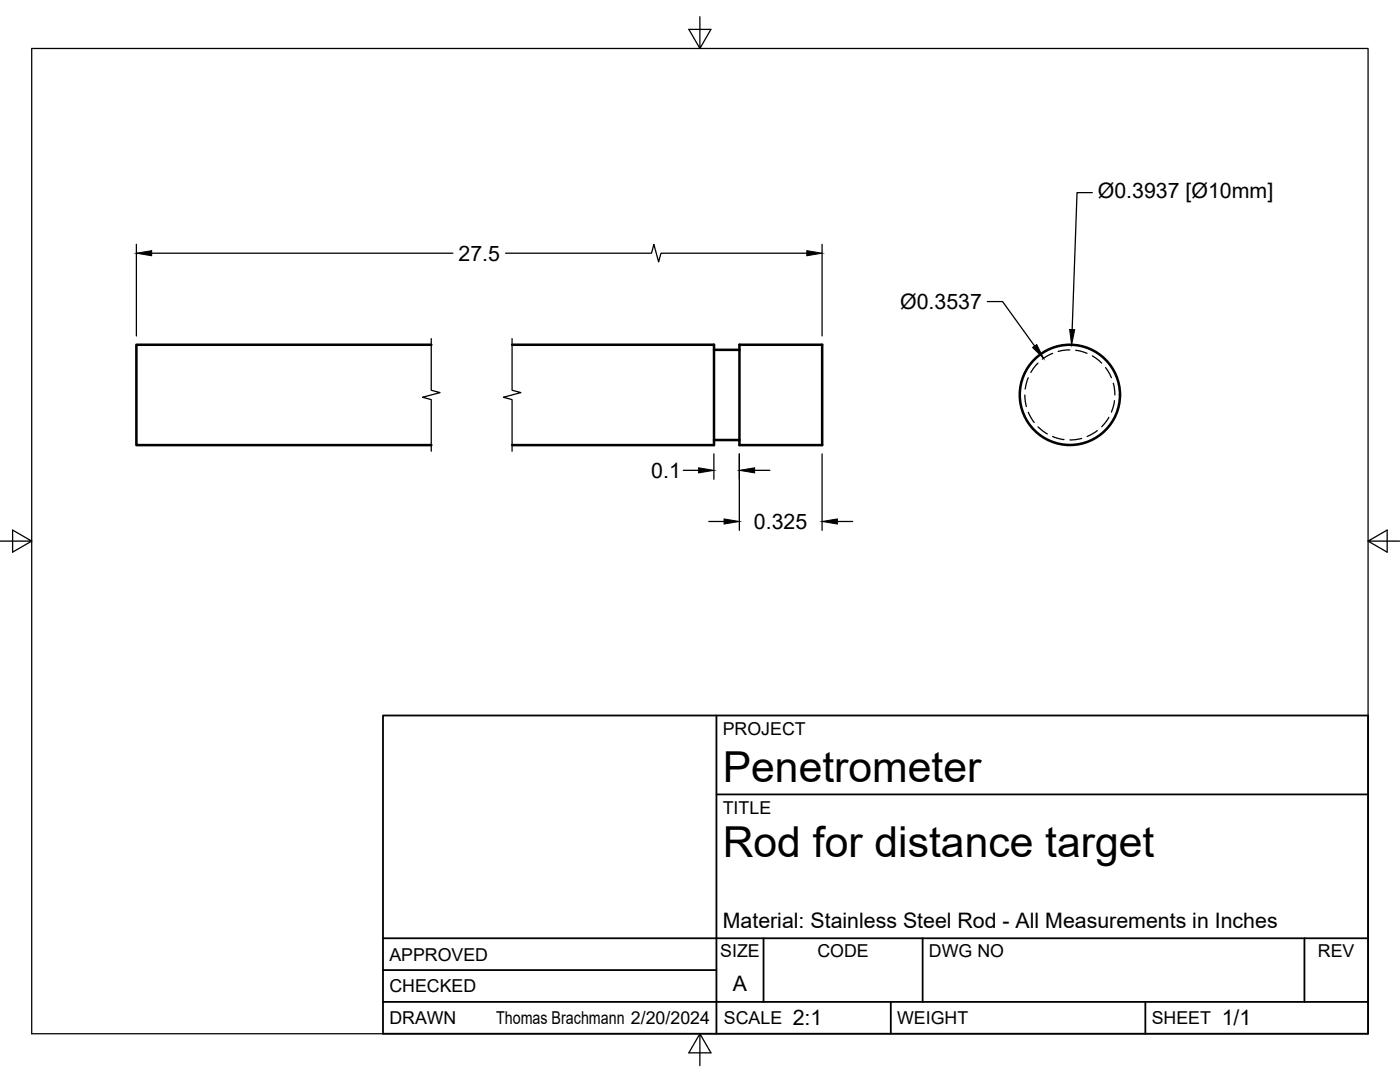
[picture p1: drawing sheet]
<svg xmlns="http://www.w3.org/2000/svg" width="279mm" height="216mm" viewBox="0 0 279 216" stroke-linecap="round" stroke-linejoin="round" font-family="sans-serif">
<!-- layer: Visible -->
<g fill="none" stroke="#000" stroke-width=".51">
<path d="M86.1 68.8h-58.9v20h58.9M102.2 68.8h40.3v20h-40.3M142.5 69.8h5.1M147.6 68.8h16.5v20h-16.5zM142.5 87.8h5.1"/>
<circle cx="213.5" cy="78.8" r="10"/>
</g>
<!-- layer: Hidden -->
<g fill="none" stroke="#000" stroke-width=".25">
<path d="M204.5 78.8l.3 2.3M205.2 75.4l-.6 2.2M207.2 72.5l-1.5 1.8M210.1 70.5l-2.1 1.2M213.5 69.8l-2.3 .3M214.7 69.9l2.2 .6M218 71l1.9 1.5M220.6 73.3l1.2 2.1M222.2 76.5l.3 2.3M222.4 79.9l-.6 2.3M205.2 82.3l1.2 2M207.2 85.2l1.8 1.4"/>
<path d="M210.1 87.1l2.2 .6M215.9 87.5l-2.4 .3M219 85.9l-2 1.2M221.3 83.3l-1.4 1.9"/>
</g>
<!-- layer: Border -->
<path d="M6.3 9.7h266.7v196.6h-266.7zM139.7 3.3v6.4l2.2-3.8h-4.4l2.2 3.8M0 108h6.3l-3.8-2.2v4.4l3.8-2.2M273 108l3.8 2.2v-4.4l-3.8 2.2h6.4M139.7 206.3l-2.2 3.8h4.4l-2.2-3.8v6.3" fill="none" stroke="#000" stroke-width=".25"/>
<!-- layer: Titleblock -->
<path d="M76.4 142.8h196.6v63.5h-196.6zM143 158.5h130M143 142.8v63.5M76.4 199.9h196.6M76.4 193.6h66.6M76.4 187.2h196.6M152.4 187.2v12.7M177.8 199.9v6.4M184.1 187.2v12.7M228.6 199.9v6.4M260.3 187.2v12.7" fill="none" stroke="#000" stroke-width=".36"/>
<!-- layer: Break Lines -->
<path d="M86.1 67.6v10.3l1.7 .4-3.5 1 1.8 .4v10.3M102.2 67.6v10.3l1.7 .4-3.4 1 1.7 .4v10.3" fill="none" stroke="#000" stroke-width=".25"/>
<!-- layer: FD_Dimensions -->
<g fill="none" stroke="#000" stroke-width=".25">
<path d="M218 38.4h-3.1l-.9 27.4M27.2 48.7v18.3M30.3 50.5h60.1M100.9 50.5h29.1l.5-1.7 .9 3.5 .5-1.8h29.1M164.1 48.7v18.3M197 60.2h3.1l6.4 8.8M136.4 93.9h3M142.5 90.6v5M147.6 90.6v15.2M150.6 93.9h3M164.1 90.6v15.2M141.5 104.1h3"/>
<path d="M167.1 104.1h3.1"/>
</g>
<path d="M27.2 50.5l3.1-.5v1zM161 50l3.1 .5-3.1 .5zM206.1 69.3l.8-.6 1.4 2.8zM213.5 65.7l1 .1-.6 3zM139.4 93.3l3.1 .6-3.1 .5zM147.6 93.9l3-.6v1.1zM144.5 103.5l3.1 .6-3.1 .5zM164.1 104.1l3-.6v1.1z" fill="#000" stroke="#000" stroke-width=".2"/>
<g font-size="8.5">
<text x="144.3" y="156">Penetrometer</text>
<text x="144.3" y="171">Rod for distance target</text>
</g>
<g font-size="4.3">
<text x="219.1" y="39.5">Ø0.3937 [Ø10mm]</text>
<text x="91.5" y="52">27.5</text>
<text x="179.6" y="61.6">Ø0.3537</text>
<text x="130" y="95.4">0.1</text>
<text x="150.5" y="105.6">0.325</text>
<text x="144.3" y="185.2">Material: Stainless Steel Rod - All Measurements in Inches</text>
<text x="146.3" y="197.7">A</text>
<text x="158.2" y="204.6">2:1</text>
<text x="243.8" y="204.6">1/1</text>
</g>
<g font-size="3.5">
<text x="144.3" y="146.6">PROJECT</text>
<text x="144.3" y="162.3">TITLE</text>
<text x="77.7" y="191.7">APPROVED</text>
<text x="143.7" y="191">SIZE</text>
<text x="163.1" y="191">CODE</text>
<text x="185.4" y="191">DWG NO</text>
<text x="263" y="191">REV</text>
<text x="77.7" y="198">CHECKED</text>
<text x="77.7" y="204.4">DRAWN</text>
<text x="99" y="204.4">Thomas Brachmann 2/20/2024</text>
<text x="144.5" y="204.4">SCALE</text>
<text x="179" y="204.4">WEIGHT</text>
<text x="229.8" y="204.4">SHEET</text>
</g>
</svg>
